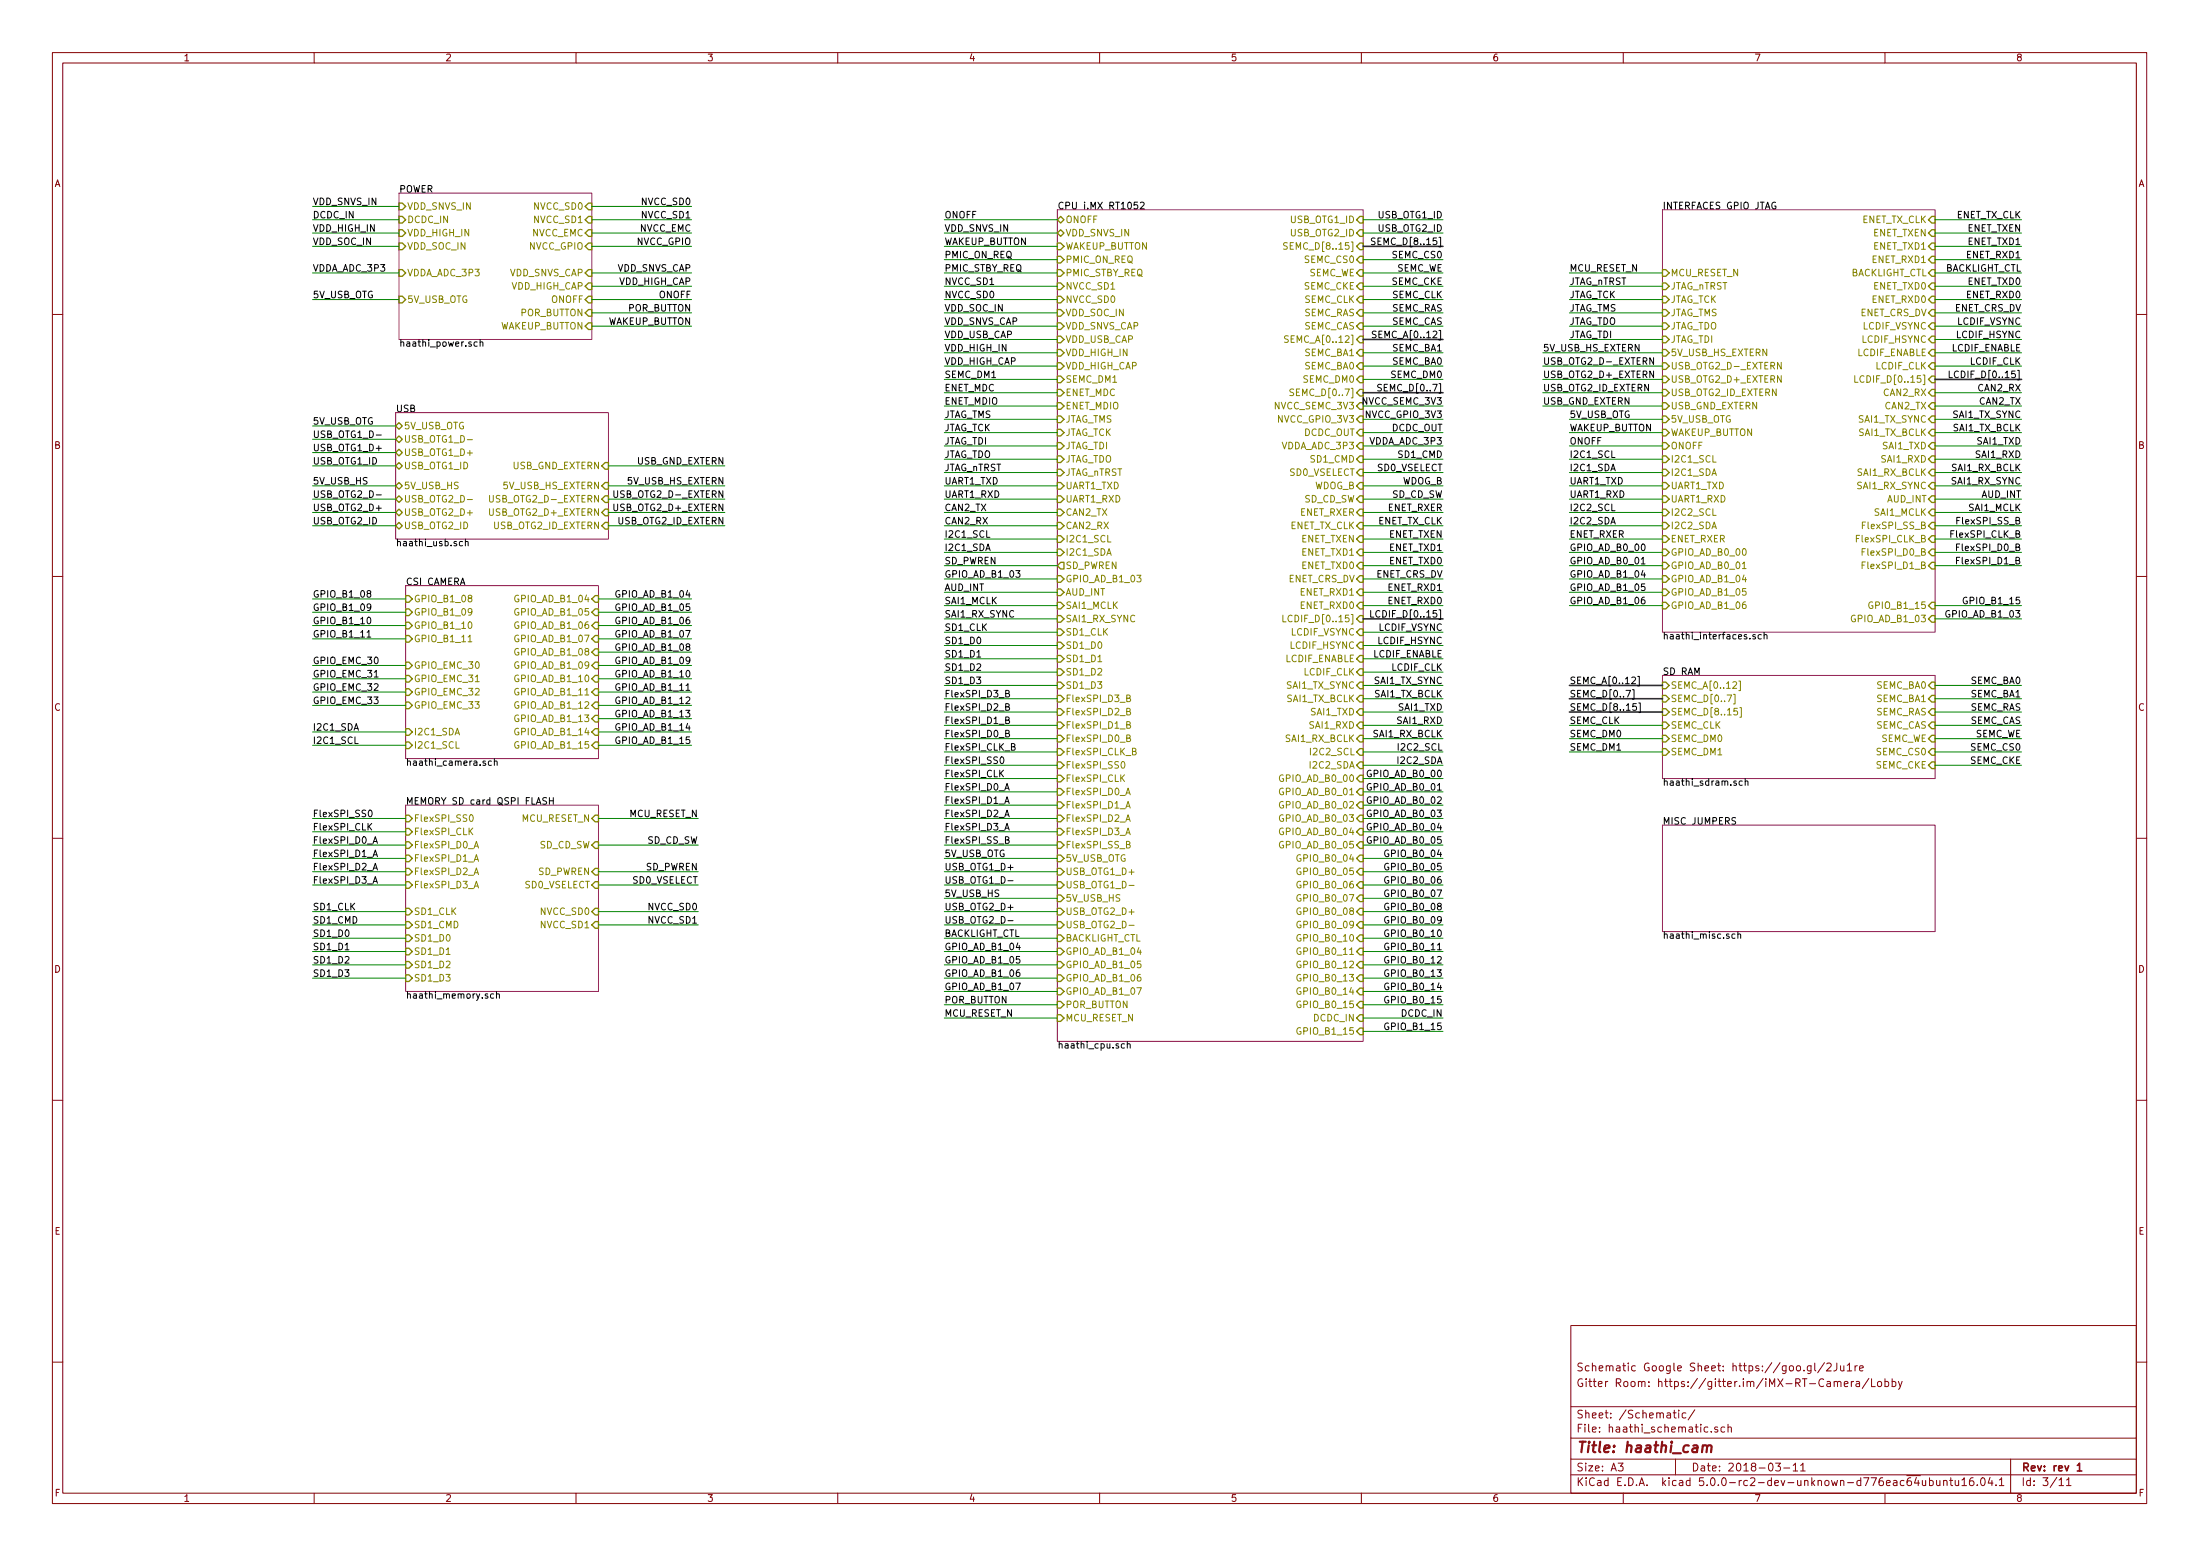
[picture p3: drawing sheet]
EESchema Schematic File Version 4
LIBS:haathi-cache
EELAYER 26 0
EELAYER END
$Descr A3 16535 11693
encoding utf-8
Sheet 3 11
Title "haathi_cam"
Date "2018-03-11"
Rev "rev 1"
Comp ""
Comment1 "Gitter Room: https://gitter.im/iMX-RT-Camera/Lobby"
Comment2 "Schematic Google Sheet: https://goo.gl/2Ju1re"
Comment3 ""
Comment4 ""
$EndDescr
$Sheet
S 3000 1450 1450 1100
U 5A630787
F0 "POWER" 50
F1 "haathi_power.sch" 50
F2 "VDD_SNVS_IN" I L 3000 1550 50 
F3 "DCDC_IN" I L 3000 1650 50 
F4 "NVCC_SD0" I R 4450 1550 50 
F5 "NVCC_SD1" I R 4450 1650 50 
F6 "NVCC_EMC" I R 4450 1750 50 
F7 "NVCC_GPIO" I R 4450 1850 50 
F8 "VDDA_ADC_3P3" I L 3000 2050 50 
F9 "VDD_HIGH_IN" I L 3000 1750 50 
F10 "VDD_SNVS_CAP" I R 4450 2050 50 
F11 "VDD_HIGH_CAP" I R 4450 2150 50 
F12 "VDD_SOC_IN" I L 3000 1850 50 
F13 "5V_USB_OTG" I L 3000 2250 50 
F14 "ONOFF" I R 4450 2250 50 
F15 "POR_BUTTON" I R 4450 2350 50 
F16 "WAKEUP_BUTTON" I R 4450 2450 50 
$EndSheet
$Sheet
S 7950 1575 2300 6250
U 5A6307C3
F0 "CPU i.MX RT1052" 50
F1 "haathi_cpu.sch" 50
F2 "ONOFF" B L 7950 1650 50 
F3 "VDD_SNVS_IN" B L 7950 1750 50 
F4 "WAKEUP_BUTTON" I L 7950 1850 50 
F5 "PMIC_ON_REQ" I L 7950 1950 50 
F6 "PMIC_STBY_REQ" I L 7950 2050 50 
F7 "NVCC_SD1" I L 7950 2150 50 
F8 "NVCC_SD0" I L 7950 2250 50 
F9 "VDD_SOC_IN" I L 7950 2350 50 
F10 "VDD_SNVS_CAP" I L 7950 2450 50 
F11 "VDD_USB_CAP" I L 7950 2550 50 
F12 "VDD_HIGH_IN" I L 7950 2650 50 
F13 "VDD_HIGH_CAP" I L 7950 2750 50 
F14 "VDDA_ADC_3P3" I R 10250 3350 50 
F15 "DCDC_OUT" I R 10250 3250 50 
F16 "NVCC_GPIO_3V3" I R 10250 3150 50 
F17 "NVCC_SEMC_3V3" I R 10250 3050 50 
F18 "SEMC_D[0..7]" I R 10250 2950 50 
F19 "SEMC_DM0" I R 10250 2850 50 
F20 "SEMC_BA0" I R 10250 2750 50 
F21 "SEMC_BA1" I R 10250 2650 50 
F22 "SEMC_A[0..12]" I R 10250 2550 50 
F23 "SEMC_CAS" I R 10250 2450 50 
F24 "SEMC_RAS" I R 10250 2350 50 
F25 "SEMC_CLK" I R 10250 2250 50 
F26 "SEMC_CKE" I R 10250 2150 50 
F27 "SEMC_WE" I R 10250 2050 50 
F28 "SEMC_CS0" I R 10250 1950 50 
F29 "SEMC_D[8..15]" I R 10250 1850 50 
F30 "SEMC_DM1" I L 7950 2850 50 
F31 "ENET_MDC" I L 7950 2950 50 
F32 "ENET_MDIO" I L 7950 3050 50 
F33 "GPIO_AD_B0_02" I R 10250 6050 50 
F34 "GPIO_AD_B0_03" I R 10250 6150 50 
F35 "JTAG_TMS" I L 7950 3150 50 
F36 "JTAG_TCK" I L 7950 3250 50 
F37 "JTAG_TDI" I L 7950 3350 50 
F38 "JTAG_TDO" I L 7950 3450 50 
F39 "JTAG_nTRST" I L 7950 3550 50 
F40 "UART1_TXD" I L 7950 3650 50 
F41 "UART1_RXD" I L 7950 3750 50 
F42 "CAN2_TX" I L 7950 3850 50 
F43 "CAN2_RX" I L 7950 3950 50 
F44 "I2C1_SCL" I L 7950 4050 50 
F45 "I2C1_SDA" I L 7950 4150 50 
F46 "SD_PWREN" O L 7950 4250 50 
F47 "GPIO_AD_B1_03" I L 7950 4350 50 
F48 "AUD_INT" I L 7950 4450 50 
F49 "SAI1_MCLK" I L 7950 4550 50 
F50 "SAI1_RX_SYNC" I L 7950 4650 50 
F51 "SAI1_RX_BCLK" I R 10250 5550 50 
F52 "SAI1_RXD" I R 10250 5450 50 
F53 "SAI1_TXD" I R 10250 5350 50 
F54 "SAI1_TX_BCLK" I R 10250 5250 50 
F55 "SAI1_TX_SYNC" I R 10250 5150 50 
F56 "LCDIF_CLK" I R 10250 5050 50 
F57 "LCDIF_ENABLE" I R 10250 4950 50 
F58 "LCDIF_HSYNC" I R 10250 4850 50 
F59 "LCDIF_VSYNC" I R 10250 4750 50 
F60 "LCDIF_D[0..15]" I R 10250 4650 50 
F61 "ENET_RXD0" I R 10250 4550 50 
F62 "ENET_RXD1" I R 10250 4450 50 
F63 "ENET_CRS_DV" I R 10250 4350 50 
F64 "ENET_TXD0" I R 10250 4250 50 
F65 "ENET_TXD1" I R 10250 4150 50 
F66 "ENET_TXEN" I R 10250 4050 50 
F67 "ENET_TX_CLK" I R 10250 3950 50 
F68 "ENET_RXER" I R 10250 3850 50 
F69 "SD_CD_SW" I R 10250 3750 50 
F70 "WDOG_B" I R 10250 3650 50 
F71 "SD0_VSELECT" I R 10250 3550 50 
F72 "SD1_CMD" I R 10250 3450 50 
F73 "SD1_CLK" I L 7950 4750 50 
F74 "SD1_D0" I L 7950 4850 50 
F75 "SD1_D1" I L 7950 4950 50 
F76 "SD1_D2" I L 7950 5050 50 
F77 "SD1_D3" I L 7950 5150 50 
F78 "FlexSPI_D3_B" I L 7950 5250 50 
F79 "FlexSPI_D2_B" I L 7950 5350 50 
F80 "FlexSPI_D1_B" I L 7950 5450 50 
F81 "FlexSPI_D0_B" I L 7950 5550 50 
F82 "FlexSPI_CLK_B" I L 7950 5650 50 
F83 "FlexSPI_SS0" I L 7950 5750 50 
F84 "FlexSPI_CLK" I L 7950 5850 50 
F85 "FlexSPI_D0_A" I L 7950 5950 50 
F86 "FlexSPI_D1_A" I L 7950 6050 50 
F87 "FlexSPI_D2_A" I L 7950 6150 50 
F88 "FlexSPI_D3_A" I L 7950 6250 50 
F89 "5V_USB_OTG" I L 7950 6450 50 
F90 "USB_OTG1_D+" I L 7950 6550 50 
F91 "USB_OTG1_D-" I L 7950 6650 50 
F92 "USB_OTG2_D+" I L 7950 6850 50 
F93 "USB_OTG2_D-" I L 7950 6950 50 
F94 "5V_USB_HS" I L 7950 6750 50 
F95 "GPIO_B0_04" I R 10250 6450 50 
F96 "GPIO_B0_10" I R 10250 7050 50 
F97 "GPIO_B0_11" I R 10250 7150 50 
F98 "GPIO_B0_12" I R 10250 7250 50 
F99 "GPIO_B0_13" I R 10250 7350 50 
F100 "GPIO_B0_14" I R 10250 7450 50 
F101 "GPIO_B0_15" I R 10250 7550 50 
F102 "GPIO_AD_B0_04" I R 10250 6250 50 
F103 "GPIO_AD_B0_05" I R 10250 6350 50 
F104 "BACKLIGHT_CTL" I L 7950 7050 50 
F105 "FlexSPI_SS_B" I L 7950 6350 50 
F106 "I2C2_SCL" I R 10250 5650 50 
F107 "I2C2_SDA" I R 10250 5750 50 
F108 "GPIO_AD_B0_00" I R 10250 5850 50 
F109 "GPIO_AD_B0_01" I R 10250 5950 50 
F110 "GPIO_AD_B1_04" I L 7950 7150 50 
F111 "GPIO_AD_B1_05" I L 7950 7250 50 
F112 "GPIO_AD_B1_06" I L 7950 7350 50 
F113 "GPIO_AD_B1_07" I L 7950 7450 50 
F114 "POR_BUTTON" I L 7950 7550 50 
F115 "GPIO_B0_05" I R 10250 6550 50 
F116 "GPIO_B0_06" I R 10250 6650 50 
F117 "GPIO_B0_07" I R 10250 6750 50 
F118 "GPIO_B0_08" I R 10250 6850 50 
F119 "GPIO_B0_09" I R 10250 6950 50 
F120 "MCU_RESET_N" I L 7950 7650 50 
F121 "DCDC_IN" I R 10250 7650 50 
F122 "USB_OTG1_ID" I R 10250 1650 50 
F123 "USB_OTG2_ID" I R 10250 1750 50 
F124 "GPIO_B1_15" I R 10250 7750 50 
$EndSheet
$Sheet
S 3050 6050 1450 1400
U 5A63081E
F0 "MEMORY SD card QSPI FLASH" 50
F1 "haathi_memory.sch" 50
F2 "FlexSPI_D0_A" I L 3050 6350 50 
F3 "FlexSPI_D1_A" I L 3050 6450 50 
F4 "FlexSPI_D2_A" I L 3050 6550 50 
F5 "FlexSPI_D3_A" I L 3050 6650 50 
F6 "FlexSPI_SS0" I L 3050 6150 50 
F7 "FlexSPI_CLK" I L 3050 6250 50 
F8 "SD1_D2" I L 3050 7250 50 
F9 "SD1_D3" I L 3050 7350 50 
F10 "SD1_CMD" I L 3050 6950 50 
F11 "SD1_D0" I L 3050 7050 50 
F12 "SD1_D1" I L 3050 7150 50 
F13 "SD1_CLK" I L 3050 6850 50 
F14 "SD_CD_SW" I R 4500 6350 50 
F15 "NVCC_SD0" I R 4500 6850 50 
F16 "SD0_VSELECT" I R 4500 6650 50 
F17 "MCU_RESET_N" I R 4500 6150 50 
F18 "SD_PWREN" I R 4500 6550 50 
F19 "NVCC_SD1" I R 4500 6950 50 
$EndSheet
$Sheet
S 2975 3100 1600 950 
U 5A630892
F0 "USB" 50
F1 "haathi_usb.sch" 50
F2 "5V_USB_OTG" B L 2975 3200 50 
F3 "USB_OTG1_D-" B L 2975 3300 50 
F4 "USB_OTG1_D+" B L 2975 3400 50 
F5 "USB_OTG1_ID" B L 2975 3500 50 
F6 "5V_USB_HS" B L 2975 3650 50 
F7 "USB_OTG2_D-" B L 2975 3750 50 
F8 "USB_OTG2_D+" B L 2975 3850 50 
F9 "USB_OTG2_ID" B L 2975 3950 50 
F10 "5V_USB_HS_EXTERN" I R 4575 3650 50 
F11 "USB_OTG2_D-_EXTERN" I R 4575 3750 50 
F12 "USB_OTG2_D+_EXTERN" I R 4575 3850 50 
F13 "USB_OTG2_ID_EXTERN" I R 4575 3950 50 
F14 "USB_GND_EXTERN" I R 4575 3500 50 
$EndSheet
$Sheet
S 12500 1575 2050 3175
U 5A6308C3
F0 "INTERFACES GPIO JTAG" 50
F1 "haathi_interfaces.sch" 50
F2 "JTAG_nTRST" I L 12500 2150 50 
F3 "JTAG_TCK" I L 12500 2250 50 
F4 "JTAG_TMS" I L 12500 2350 50 
F5 "JTAG_TDO" I L 12500 2450 50 
F6 "JTAG_TDI" I L 12500 2550 50 
F7 "5V_USB_HS_EXTERN" I L 12500 2650 50 
F8 "USB_OTG2_D-_EXTERN" I L 12500 2750 50 
F9 "USB_OTG2_D+_EXTERN" I L 12500 2850 50 
F10 "USB_OTG2_ID_EXTERN" I L 12500 2950 50 
F11 "USB_GND_EXTERN" I L 12500 3050 50 
F12 "ONOFF" I L 12500 3350 50 
F13 "WAKEUP_BUTTON" I L 12500 3250 50 
F14 "5V_USB_OTG" I L 12500 3150 50 
F15 "I2C1_SCL" I L 12500 3450 50 
F16 "I2C1_SDA" I L 12500 3550 50 
F17 "UART1_TXD" I L 12500 3650 50 
F18 "UART1_RXD" I L 12500 3750 50 
F19 "FlexSPI_D0_B" I R 14550 4150 50 
F20 "FlexSPI_D1_B" I R 14550 4250 50 
F21 "FlexSPI_CLK_B" I R 14550 4050 50 
F22 "FlexSPI_SS_B" I R 14550 3950 50 
F23 "SAI1_MCLK" I R 14550 3850 50 
F24 "AUD_INT" I R 14550 3750 50 
F25 "SAI1_RX_SYNC" I R 14550 3650 50 
F26 "SAI1_RX_BCLK" I R 14550 3550 50 
F27 "SAI1_RXD" I R 14550 3450 50 
F28 "SAI1_TXD" I R 14550 3350 50 
F29 "SAI1_TX_BCLK" I R 14550 3250 50 
F30 "SAI1_TX_SYNC" I R 14550 3150 50 
F31 "CAN2_TX" I R 14550 3050 50 
F32 "CAN2_RX" I R 14550 2950 50 
F33 "LCDIF_D[0..15]" I R 14550 2850 50 
F34 "LCDIF_CLK" I R 14550 2750 50 
F35 "LCDIF_ENABLE" I R 14550 2650 50 
F36 "LCDIF_HSYNC" I R 14550 2550 50 
F37 "LCDIF_VSYNC" I R 14550 2450 50 
F38 "ENET_CRS_DV" I R 14550 2350 50 
F39 "ENET_RXD0" I R 14550 2250 50 
F40 "ENET_TXD0" I R 14550 2150 50 
F41 "BACKLIGHT_CTL" I R 14550 2050 50 
F42 "ENET_RXD1" I R 14550 1950 50 
F43 "ENET_TXD1" I R 14550 1850 50 
F44 "ENET_TXEN" I R 14550 1750 50 
F45 "ENET_TX_CLK" I R 14550 1650 50 
F46 "ENET_RXER" I L 12500 4050 50 
F47 "I2C2_SCL" I L 12500 3850 50 
F48 "I2C2_SDA" I L 12500 3950 50 
F49 "GPIO_AD_B0_00" I L 12500 4150 50 
F50 "GPIO_AD_B0_01" I L 12500 4250 50 
F51 "GPIO_AD_B1_04" I L 12500 4350 50 
F52 "GPIO_AD_B1_05" I L 12500 4450 50 
F53 "GPIO_AD_B1_06" I L 12500 4550 50 
F54 "GPIO_B1_15" I R 14550 4550 50 
F55 "GPIO_AD_B1_03" I R 14550 4650 50 
F56 "MCU_RESET_N" I L 12500 2050 50 
$EndSheet
$Sheet
S 12500 5075 2050 775 
U 5A6308E9
F0 "SD RAM" 50
F1 "haathi_sdram.sch" 50
F2 "SEMC_A[0..12]" I L 12500 5150 50 
F3 "SEMC_D[0..7]" I L 12500 5250 50 
F4 "SEMC_D[8..15]" I L 12500 5350 50 
F5 "SEMC_BA0" I R 14550 5150 50 
F6 "SEMC_BA1" I R 14550 5250 50 
F7 "SEMC_RAS" I R 14550 5350 50 
F8 "SEMC_CAS" I R 14550 5450 50 
F9 "SEMC_WE" I R 14550 5550 50 
F10 "SEMC_CS0" I R 14550 5650 50 
F11 "SEMC_DM0" I L 12500 5550 50 
F12 "SEMC_DM1" I L 12500 5650 50 
F13 "SEMC_CLK" I L 12500 5450 50 
F14 "SEMC_CKE" I R 14550 5750 50 
$EndSheet
$Sheet
S 3050 4400 1450 1300
U 5A630911
F0 "CSI CAMERA" 50
F1 "haathi_camera.sch" 50
F2 "I2C1_SCL" I L 3050 5600 50 
F3 "I2C1_SDA" I L 3050 5500 50 
F4 "GPIO_AD_B1_04" I R 4500 4500 50 
F5 "GPIO_AD_B1_05" I R 4500 4600 50 
F6 "GPIO_AD_B1_06" I R 4500 4700 50 
F7 "GPIO_AD_B1_07" I R 4500 4800 50 
F8 "GPIO_AD_B1_10" I R 4500 5100 50 
F9 "GPIO_AD_B1_11" I R 4500 5200 50 
F10 "GPIO_AD_B1_12" I R 4500 5300 50 
F11 "GPIO_AD_B1_13" I R 4500 5400 50 
F12 "GPIO_AD_B1_14" I R 4500 5500 50 
F13 "GPIO_AD_B1_15" I R 4500 5600 50 
F14 "GPIO_B1_11" I L 3050 4800 50 
F15 "GPIO_B1_10" I L 3050 4700 50 
F16 "GPIO_AD_B1_09" I R 4500 5000 50 
F17 "GPIO_AD_B1_08" I R 4500 4900 50 
F18 "GPIO_B1_09" I L 3050 4600 50 
F19 "GPIO_B1_08" I L 3050 4500 50 
F20 "GPIO_EMC_33" I L 3050 5300 50 
F21 "GPIO_EMC_32" I L 3050 5200 50 
F22 "GPIO_EMC_31" I L 3050 5100 50 
F23 "GPIO_EMC_30" I L 3050 5000 50 
$EndSheet
$Sheet
S 12500 6200 2050 800 
U 5A630933
F0 "MISC JUMPERS" 50
F1 "haathi_misc.sch" 50
$EndSheet
Wire Wire Line
	2975 3200 2350 3200
Wire Wire Line
	2350 3300 2975 3300
Wire Wire Line
	2975 3400 2350 3400
Wire Wire Line
	2350 3500 2975 3500
Text Label 2350 3200 0    50   ~ 0
5V_USB_OTG
Text Label 2350 3300 0    50   ~ 0
USB_OTG1_D-
Text Label 2350 3400 0    50   ~ 0
USB_OTG1_D+
Text Label 2350 3500 0    50   ~ 0
USB_OTG1_ID
Wire Wire Line
	10250 1950 10850 1950
Wire Wire Line
	10250 2050 10850 2050
Wire Wire Line
	10250 2150 10850 2150
Wire Wire Line
	10250 2250 10850 2250
Wire Wire Line
	10250 2350 10850 2350
Wire Wire Line
	10250 2450 10850 2450
Wire Wire Line
	10250 2650 10850 2650
Wire Wire Line
	10250 2750 10850 2750
Wire Wire Line
	10250 2850 10850 2850
Wire Wire Line
	10250 3050 10850 3050
Wire Wire Line
	10250 3150 10850 3150
Wire Wire Line
	10250 3250 10850 3250
Wire Wire Line
	10250 3350 10850 3350
Wire Wire Line
	10250 3450 10850 3450
Wire Wire Line
	10250 3550 10850 3550
Wire Wire Line
	10250 3650 10850 3650
Wire Wire Line
	10250 3750 10850 3750
Wire Wire Line
	10250 3850 10850 3850
Wire Wire Line
	10250 3950 10850 3950
Wire Wire Line
	10250 4050 10850 4050
Wire Wire Line
	10250 4150 10850 4150
Wire Wire Line
	10250 4250 10850 4250
Wire Wire Line
	10250 4350 10850 4350
Wire Wire Line
	10250 4450 10850 4450
Wire Wire Line
	10250 4550 10850 4550
Wire Wire Line
	10250 4750 10850 4750
Wire Wire Line
	10250 4850 10850 4850
Wire Wire Line
	10250 4950 10850 4950
Wire Wire Line
	10250 5050 10850 5050
Wire Wire Line
	10250 5150 10850 5150
Wire Wire Line
	10250 5250 10850 5250
Wire Wire Line
	10250 5350 10850 5350
Wire Wire Line
	10250 5450 10850 5450
Wire Wire Line
	10250 5550 10850 5550
Wire Wire Line
	10250 5650 10850 5650
Wire Wire Line
	10250 5750 10850 5750
Wire Wire Line
	10250 5850 10850 5850
Wire Wire Line
	10250 5950 10850 5950
Wire Wire Line
	10250 6050 10850 6050
Wire Wire Line
	10250 6150 10850 6150
Wire Wire Line
	10250 6250 10850 6250
Wire Wire Line
	10250 6350 10850 6350
Wire Wire Line
	10250 6450 10850 6450
Wire Wire Line
	10250 7050 10850 7050
Wire Wire Line
	10250 7150 10850 7150
Wire Wire Line
	10250 7250 10850 7250
Wire Wire Line
	10250 7350 10850 7350
Wire Wire Line
	10250 7450 10850 7450
Wire Wire Line
	10250 7550 10850 7550
Wire Wire Line
	14550 1650 15200 1650
Wire Wire Line
	14550 1750 15200 1750
Wire Wire Line
	14550 1850 15200 1850
Wire Wire Line
	14550 1950 15200 1950
Wire Wire Line
	14550 2050 15200 2050
Wire Wire Line
	14550 2150 15200 2150
Wire Wire Line
	14550 2250 15200 2250
Wire Wire Line
	14550 2350 15200 2350
Wire Wire Line
	14550 2450 15200 2450
Wire Wire Line
	14550 2550 15200 2550
Wire Wire Line
	14550 2650 15200 2650
Wire Wire Line
	14550 2750 15200 2750
Wire Wire Line
	14550 2950 15200 2950
Wire Wire Line
	14550 3050 15200 3050
Wire Wire Line
	14550 3150 15200 3150
Wire Wire Line
	14550 3250 15200 3250
Wire Wire Line
	14550 3350 15200 3350
Wire Wire Line
	14550 3450 15200 3450
Wire Wire Line
	14550 3550 15200 3550
Wire Wire Line
	14550 3650 15200 3650
Wire Wire Line
	14550 3750 15200 3750
Wire Wire Line
	14550 3850 15200 3850
Wire Wire Line
	14550 3950 15200 3950
Wire Wire Line
	14550 4050 15200 4050
Wire Wire Line
	14550 4150 15200 4150
Wire Wire Line
	14550 4250 15200 4250
Wire Wire Line
	14550 4650 15200 4650
Wire Wire Line
	7100 1650 7950 1650
Text Label 7100 1650 0    50   ~ 0
ONOFF
Text Label 7100 1750 0    50   ~ 0
VDD_SNVS_IN
Text Label 7100 1850 0    50   ~ 0
WAKEUP_BUTTON
Text Label 7100 1950 0    50   ~ 0
PMIC_ON_REQ
Text Label 7100 2050 0    50   ~ 0
PMIC_STBY_REQ
Text Label 7100 2150 0    50   ~ 0
NVCC_SD1
Text Label 7100 2250 0    50   ~ 0
NVCC_SD0
Text Label 7100 2350 0    50   ~ 0
VDD_SOC_IN
Text Label 7100 2450 0    50   ~ 0
VDD_SNVS_CAP
Text Label 7100 2550 0    50   ~ 0
VDD_USB_CAP
Text Label 7100 2650 0    50   ~ 0
VDD_HIGH_IN
Text Label 7100 2750 0    50   ~ 0
VDD_HIGH_CAP
Text Label 7100 2850 0    50   ~ 0
SEMC_DM1
Text Label 7100 2950 0    50   ~ 0
ENET_MDC
Text Label 7100 3050 0    50   ~ 0
ENET_MDIO
Text Label 7100 3150 0    50   ~ 0
JTAG_TMS
Text Label 7100 3250 0    50   ~ 0
JTAG_TCK
Text Label 7100 3350 0    50   ~ 0
JTAG_TDI
Text Label 7100 3450 0    50   ~ 0
JTAG_TDO
Text Label 7100 3550 0    50   ~ 0
JTAG_nTRST
Text Label 7100 3650 0    50   ~ 0
UART1_TXD
Text Label 7100 3750 0    50   ~ 0
UART1_RXD
Text Label 7100 3850 0    50   ~ 0
CAN2_TX
Text Label 7100 3950 0    50   ~ 0
CAN2_RX
Text Label 7100 4050 0    50   ~ 0
I2C1_SCL
Text Label 7100 4150 0    50   ~ 0
I2C1_SDA
Text Label 7100 4250 0    50   ~ 0
SD_PWREN
Text Label 7100 4350 0    50   ~ 0
GPIO_AD_B1_03
Text Label 7100 4450 0    50   ~ 0
AUD_INT
Text Label 7100 4550 0    50   ~ 0
SAI1_MCLK
Text Label 7100 4650 0    50   ~ 0
SAI1_RX_SYNC
Text Label 7100 4750 0    50   ~ 0
SD1_CLK
Text Label 7100 4850 0    50   ~ 0
SD1_D0
Text Label 7100 4950 0    50   ~ 0
SD1_D1
Text Label 7100 5050 0    50   ~ 0
SD1_D2
Text Label 7100 5150 0    50   ~ 0
SD1_D3
Text Label 7100 5250 0    50   ~ 0
FlexSPI_D3_B
Text Label 7100 5350 0    50   ~ 0
FlexSPI_D2_B
Text Label 7100 5450 0    50   ~ 0
FlexSPI_D1_B
Text Label 7100 5550 0    50   ~ 0
FlexSPI_D0_B
Text Label 7100 5650 0    50   ~ 0
FlexSPI_CLK_B
Text Label 7100 5750 0    50   ~ 0
FlexSPI_SS0
Text Label 7100 5850 0    50   ~ 0
FlexSPI_CLK
Text Label 7100 5950 0    50   ~ 0
FlexSPI_D0_A
Text Label 7100 6050 0    50   ~ 0
FlexSPI_D1_A
Text Label 7100 6150 0    50   ~ 0
FlexSPI_D2_A
Text Label 7100 6250 0    50   ~ 0
FlexSPI_D3_A
Text Label 7100 6350 0    50   ~ 0
FlexSPI_SS_B
Text Label 7100 6450 0    50   ~ 0
5V_USB_OTG
Text Label 7100 6550 0    50   ~ 0
USB_OTG1_D+
Text Label 7100 6650 0    50   ~ 0
USB_OTG1_D-
Text Label 7100 6750 0    50   ~ 0
5V_USB_HS
Text Label 7100 6850 0    50   ~ 0
USB_OTG2_D+
Text Label 7100 6950 0    50   ~ 0
USB_OTG2_D-
Text Label 7100 7050 0    50   ~ 0
BACKLIGHT_CTL
Text Label 7100 7150 0    50   ~ 0
GPIO_AD_B1_04
Text Label 7100 7250 0    50   ~ 0
GPIO_AD_B1_05
Text Label 7100 7350 0    50   ~ 0
GPIO_AD_B1_06
Text Label 7100 7450 0    50   ~ 0
GPIO_AD_B1_07
Text Label 7100 7550 0    50   ~ 0
POR_BUTTON
Wire Bus Line
	10250 1850 10850 1850
Wire Wire Line
	7100 1750 7950 1750
Wire Wire Line
	7100 1850 7950 1850
Wire Wire Line
	7100 1950 7950 1950
Wire Wire Line
	7100 2050 7950 2050
Wire Wire Line
	7100 2150 7950 2150
Wire Wire Line
	7100 2250 7950 2250
Wire Wire Line
	7100 2350 7950 2350
Wire Wire Line
	7100 2450 7950 2450
Wire Wire Line
	7100 2550 7950 2550
Wire Wire Line
	7100 2650 7950 2650
Wire Wire Line
	7100 2750 7950 2750
Wire Wire Line
	7100 2850 7950 2850
Wire Wire Line
	7100 2950 7950 2950
Wire Wire Line
	7100 3050 7950 3050
Wire Wire Line
	7100 3150 7950 3150
Wire Wire Line
	7100 3250 7950 3250
Wire Wire Line
	7100 3350 7950 3350
Wire Wire Line
	7100 3450 7950 3450
Wire Wire Line
	7100 3550 7950 3550
Wire Wire Line
	7100 3650 7950 3650
Wire Wire Line
	7100 3750 7950 3750
Wire Wire Line
	7100 3850 7950 3850
Wire Wire Line
	7100 3950 7950 3950
Wire Wire Line
	7100 4050 7950 4050
Wire Wire Line
	7100 4150 7950 4150
Wire Wire Line
	7100 4250 7950 4250
Wire Wire Line
	7100 4350 7950 4350
Wire Wire Line
	7100 4450 7950 4450
Wire Wire Line
	7100 4550 7950 4550
Wire Wire Line
	7100 4650 7950 4650
Wire Wire Line
	7100 4750 7950 4750
Wire Wire Line
	7100 4850 7950 4850
Wire Wire Line
	7100 4950 7950 4950
Wire Wire Line
	7100 5050 7950 5050
Wire Wire Line
	7100 5150 7950 5150
Wire Wire Line
	7100 5250 7950 5250
Wire Wire Line
	7100 5350 7950 5350
Wire Wire Line
	7100 5450 7950 5450
Wire Wire Line
	7100 5550 7950 5550
Wire Wire Line
	7100 5650 7950 5650
Wire Wire Line
	7100 5750 7950 5750
Wire Wire Line
	7100 5850 7950 5850
Wire Wire Line
	7100 5950 7950 5950
Wire Wire Line
	7100 6050 7950 6050
Wire Wire Line
	7100 6150 7950 6150
Wire Wire Line
	7100 6250 7950 6250
Wire Wire Line
	7100 6350 7950 6350
Wire Wire Line
	7100 6450 7950 6450
Wire Wire Line
	7100 6550 7950 6550
Wire Wire Line
	7100 6650 7950 6650
Wire Wire Line
	7100 6750 7950 6750
Wire Wire Line
	7100 6850 7950 6850
Wire Wire Line
	7100 6950 7950 6950
Wire Wire Line
	7100 7050 7950 7050
Wire Wire Line
	7100 7150 7950 7150
Wire Wire Line
	7100 7250 7950 7250
Wire Wire Line
	7100 7350 7950 7350
Wire Wire Line
	7100 7450 7950 7450
Wire Wire Line
	7100 7550 7950 7550
Text Label 10850 1850 2    50   ~ 0
SEMC_D[8..15]
Text Label 10850 1950 2    50   ~ 0
SEMC_CS0
Text Label 10850 2050 2    50   ~ 0
SEMC_WE
Text Label 10850 2150 2    50   ~ 0
SEMC_CKE
Text Label 10850 2250 2    50   ~ 0
SEMC_CLK
Text Label 10850 2350 2    50   ~ 0
SEMC_RAS
Text Label 10850 2450 2    50   ~ 0
SEMC_CAS
Text Label 10850 2650 2    50   ~ 0
SEMC_BA1
Text Label 10850 2750 2    50   ~ 0
SEMC_BA0
Text Label 10850 2850 2    50   ~ 0
SEMC_DM0
Text Label 10850 3050 2    50   ~ 0
NVCC_SEMC_3V3
Text Label 10850 3150 2    50   ~ 0
NVCC_GPIO_3V3
Text Label 10850 3250 2    50   ~ 0
DCDC_OUT
Text Label 10850 3350 2    50   ~ 0
VDDA_ADC_3P3
Text Label 10850 3450 2    50   ~ 0
SD1_CMD
Text Label 10850 3550 2    50   ~ 0
SD0_VSELECT
Wire Bus Line
	10250 2550 10850 2550
Text Label 10850 2550 2    50   ~ 0
SEMC_A[0..12]
Wire Bus Line
	10250 2950 10850 2950
Text Label 10850 2950 2    50   ~ 0
SEMC_D[0..7]
Text Label 10850 3650 2    50   ~ 0
WDOG_B
Text Label 10850 3750 2    50   ~ 0
SD_CD_SW
Text Label 10850 3850 2    50   ~ 0
ENET_RXER
Text Label 10850 3950 2    50   ~ 0
ENET_TX_CLK
Text Label 10850 4050 2    50   ~ 0
ENET_TXEN
Text Label 10850 4150 2    50   ~ 0
ENET_TXD1
Text Label 10850 4250 2    50   ~ 0
ENET_TXD0
Text Label 10850 4350 2    50   ~ 0
ENET_CRS_DV
Text Label 10850 4450 2    50   ~ 0
ENET_RXD1
Text Label 10850 4550 2    50   ~ 0
ENET_RXD0
Text Label 10850 4750 2    50   ~ 0
LCDIF_VSYNC
Text Label 10850 4850 2    50   ~ 0
LCDIF_HSYNC
Wire Bus Line
	10250 4650 10850 4650
Text Label 10850 4650 2    50   ~ 0
LCDIF_D[0..15]
Text Label 10850 4950 2    50   ~ 0
LCDIF_ENABLE
Text Label 10850 5050 2    50   ~ 0
LCDIF_CLK
Text Label 10850 5150 2    50   ~ 0
SAI1_TX_SYNC
Text Label 10850 5250 2    50   ~ 0
SAI1_TX_BCLK
Text Label 10850 5350 2    50   ~ 0
SAI1_TXD
Text Label 10850 5450 2    50   ~ 0
SAI1_RXD
Text Label 10850 5550 2    50   ~ 0
SAI1_RX_BCLK
Text Label 10850 5650 2    50   ~ 0
I2C2_SCL
Text Label 10850 5750 2    50   ~ 0
I2C2_SDA
Text Label 10850 5850 2    50   ~ 0
GPIO_AD_B0_00
Text Label 10850 5950 2    50   ~ 0
GPIO_AD_B0_01
Text Label 10850 6050 2    50   ~ 0
GPIO_AD_B0_02
Text Label 10850 6150 2    50   ~ 0
GPIO_AD_B0_03
Text Label 10850 6250 2    50   ~ 0
GPIO_AD_B0_04
Text Label 10850 6350 2    50   ~ 0
GPIO_AD_B0_05
Text Label 10850 6450 2    50   ~ 0
GPIO_B0_04
Text Label 10850 7050 2    50   ~ 0
GPIO_B0_10
Text Label 10850 7150 2    50   ~ 0
GPIO_B0_11
Text Label 10850 7250 2    50   ~ 0
GPIO_B0_12
Text Label 10850 7350 2    50   ~ 0
GPIO_B0_13
Text Label 10850 7450 2    50   ~ 0
GPIO_B0_14
Text Label 10850 7550 2    50   ~ 0
GPIO_B0_15
Wire Wire Line
	11800 2150 12500 2150
Wire Wire Line
	11800 2250 12500 2250
Wire Wire Line
	11800 2350 12500 2350
Wire Wire Line
	11800 2450 12500 2450
Wire Wire Line
	11800 2550 12500 2550
Wire Wire Line
	11800 3150 12500 3150
Wire Wire Line
	11800 3250 12500 3250
Wire Wire Line
	11800 3350 12500 3350
Wire Wire Line
	11800 3450 12500 3450
Wire Wire Line
	11800 3550 12500 3550
Wire Wire Line
	11800 3650 12500 3650
Wire Wire Line
	11800 3750 12500 3750
Wire Wire Line
	11800 3850 12500 3850
Wire Wire Line
	11800 3950 12500 3950
Wire Wire Line
	11800 4050 12500 4050
Wire Wire Line
	11800 4150 12500 4150
Wire Wire Line
	11800 4250 12500 4250
Wire Wire Line
	11800 4350 12500 4350
Wire Wire Line
	11800 4450 12500 4450
Wire Wire Line
	11800 4550 12500 4550
Text Label 11800 2150 0    50   ~ 0
JTAG_nTRST
Text Label 11800 2250 0    50   ~ 0
JTAG_TCK
Text Label 11800 2350 0    50   ~ 0
JTAG_TMS
Text Label 11800 2450 0    50   ~ 0
JTAG_TDO
Text Label 11800 2550 0    50   ~ 0
JTAG_TDI
Wire Wire Line
	11600 2650 12500 2650
Text Label 11600 2650 0    50   ~ 0
5V_USB_HS_EXTERN
Text Label 11600 2750 0    50   ~ 0
USB_OTG2_D-_EXTERN
Text Label 11600 2850 0    50   ~ 0
USB_OTG2_D+_EXTERN
Text Label 11600 2950 0    50   ~ 0
USB_OTG2_ID_EXTERN
Text Label 11600 3050 0    50   ~ 0
USB_GND_EXTERN
Text Label 11800 3150 0    50   ~ 0
5V_USB_OTG
Text Label 11800 3250 0    50   ~ 0
WAKEUP_BUTTON
Text Label 11800 3350 0    50   ~ 0
ONOFF
Text Label 11800 3450 0    50   ~ 0
I2C1_SCL
Text Label 11800 3550 0    50   ~ 0
I2C1_SDA
Text Label 11800 3650 0    50   ~ 0
UART1_TXD
Text Label 11800 3750 0    50   ~ 0
UART1_RXD
Text Label 11800 3850 0    50   ~ 0
I2C2_SCL
Text Label 11800 3950 0    50   ~ 0
I2C2_SDA
Text Label 11800 4050 0    50   ~ 0
ENET_RXER
Text Label 11800 4150 0    50   ~ 0
GPIO_AD_B0_00
Text Label 11800 4250 0    50   ~ 0
GPIO_AD_B0_01
Text Label 11800 4350 0    50   ~ 0
GPIO_AD_B1_04
Text Label 11800 4450 0    50   ~ 0
GPIO_AD_B1_05
Text Label 11800 4550 0    50   ~ 0
GPIO_AD_B1_06
Text Label 15200 1650 2    50   ~ 0
ENET_TX_CLK
Text Label 15200 1750 2    50   ~ 0
ENET_TXEN
Text Label 15200 1850 2    50   ~ 0
ENET_TXD1
Text Label 15200 1950 2    50   ~ 0
ENET_RXD1
Text Label 15200 2050 2    50   ~ 0
BACKLIGHT_CTL
Text Label 15200 2150 2    50   ~ 0
ENET_TXD0
Text Label 15200 2250 2    50   ~ 0
ENET_RXD0
Text Label 15200 2350 2    50   ~ 0
ENET_CRS_DV
Text Label 15200 2450 2    50   ~ 0
LCDIF_VSYNC
Text Label 15200 2550 2    50   ~ 0
LCDIF_HSYNC
Text Label 15200 2650 2    50   ~ 0
LCDIF_ENABLE
Text Label 15200 2750 2    50   ~ 0
LCDIF_CLK
Text Label 15200 2950 2    50   ~ 0
CAN2_RX
Text Label 15200 3050 2    50   ~ 0
CAN2_TX
Text Label 15200 3150 2    50   ~ 0
SAI1_TX_SYNC
Text Label 15200 3250 2    50   ~ 0
SAI1_TX_BCLK
Text Label 15200 3350 2    50   ~ 0
SAI1_TXD
Text Label 15200 3450 2    50   ~ 0
SAI1_RXD
Text Label 15200 3550 2    50   ~ 0
SAI1_RX_BCLK
Text Label 15200 3650 2    50   ~ 0
SAI1_RX_SYNC
Text Label 15200 3750 2    50   ~ 0
AUD_INT
Text Label 15200 3850 2    50   ~ 0
SAI1_MCLK
Wire Bus Line
	14550 2850 15200 2850
Wire Wire Line
	11600 2750 12500 2750
Wire Wire Line
	11600 2850 12500 2850
Wire Wire Line
	11600 2950 12500 2950
Wire Wire Line
	11600 3050 12500 3050
Text Label 15200 2850 2    50   ~ 0
LCDIF_D[0..15]
Text Label 15200 3950 2    50   ~ 0
FlexSPI_SS_B
Text Label 15200 4050 2    50   ~ 0
FlexSPI_CLK_B
Text Label 15200 4150 2    50   ~ 0
FlexSPI_D0_B
Text Label 15200 4250 2    50   ~ 0
FlexSPI_D1_B
Text Label 15200 4650 2    50   ~ 0
GPIO_AD_B1_03
Wire Bus Line
	12500 5150 11800 5150
Wire Bus Line
	12500 5250 11800 5250
Wire Bus Line
	12500 5350 11800 5350
Text Label 11800 5150 0    50   ~ 0
SEMC_A[0..12]
Text Label 11800 5250 0    50   ~ 0
SEMC_D[0..7]
Text Label 11800 5350 0    50   ~ 0
SEMC_D[8..15]
Wire Wire Line
	2975 3650 2350 3650
Wire Wire Line
	2975 3750 2350 3750
Wire Wire Line
	2975 3850 2350 3850
Wire Wire Line
	2975 3950 2350 3950
Wire Wire Line
	4450 2050 5200 2050
Wire Wire Line
	4450 2250 5200 2250
Wire Wire Line
	4450 2350 5200 2350
Wire Wire Line
	4450 2450 5200 2450
Wire Wire Line
	3000 1650 2350 1650
Wire Wire Line
	3000 1550 2350 1550
Wire Wire Line
	3000 1750 2350 1750
Wire Wire Line
	3000 2250 2350 2250
Wire Wire Line
	5200 2150 4450 2150
Wire Wire Line
	2350 1850 3000 1850
Wire Wire Line
	2350 2050 3000 2050
Text Label 2350 3650 0    50   ~ 0
5V_USB_HS
Text Label 2350 3750 0    50   ~ 0
USB_OTG2_D-
Text Label 2350 3850 0    50   ~ 0
USB_OTG2_D+
Text Label 2350 3950 0    50   ~ 0
USB_OTG2_ID
Wire Wire Line
	4575 3950 5450 3950
Wire Wire Line
	4575 3850 5450 3850
Wire Wire Line
	4575 3750 5450 3750
Wire Wire Line
	4575 3650 5450 3650
Wire Wire Line
	4575 3500 5450 3500
Wire Wire Line
	4500 4500 5200 4500
Wire Wire Line
	4500 4600 5200 4600
Wire Wire Line
	4500 4700 5200 4700
Wire Wire Line
	4500 4800 5200 4800
Wire Wire Line
	4500 4900 5200 4900
Wire Wire Line
	4500 5000 5200 5000
Wire Wire Line
	4500 5100 5200 5100
Wire Wire Line
	4500 5200 5200 5200
Wire Wire Line
	4500 5300 5200 5300
Wire Wire Line
	4500 5400 5200 5400
Wire Wire Line
	4500 5500 5200 5500
Wire Wire Line
	4500 5600 5200 5600
Wire Wire Line
	3050 4500 2350 4500
Wire Wire Line
	3050 4600 2350 4600
Wire Wire Line
	3050 4700 2350 4700
Wire Wire Line
	3050 4800 2350 4800
Wire Wire Line
	3050 5000 2350 5000
Wire Wire Line
	3050 5100 2350 5100
Wire Wire Line
	3050 5200 2350 5200
Wire Wire Line
	3050 5300 2350 5300
Wire Wire Line
	3050 5500 2350 5500
Wire Wire Line
	3050 5600 2350 5600
Text Label 2350 4500 0    50   ~ 0
GPIO_B1_08
Text Label 2350 4600 0    50   ~ 0
GPIO_B1_09
Text Label 2350 4700 0    50   ~ 0
GPIO_B1_10
Text Label 2350 4800 0    50   ~ 0
GPIO_B1_11
Text Label 2350 5000 0    50   ~ 0
GPIO_EMC_30
Text Label 2350 5100 0    50   ~ 0
GPIO_EMC_31
Text Label 2350 5200 0    50   ~ 0
GPIO_EMC_32
Text Label 2350 5300 0    50   ~ 0
GPIO_EMC_33
Text Label 2350 5500 0    50   ~ 0
I2C1_SDA
Text Label 2350 5600 0    50   ~ 0
I2C1_SCL
Text Label 5200 4500 2    50   ~ 0
GPIO_AD_B1_04
Text Label 5200 4600 2    50   ~ 0
GPIO_AD_B1_05
Text Label 5200 4700 2    50   ~ 0
GPIO_AD_B1_06
Text Label 5200 4800 2    50   ~ 0
GPIO_AD_B1_07
Text Label 5200 4900 2    50   ~ 0
GPIO_AD_B1_08
Text Label 5200 5000 2    50   ~ 0
GPIO_AD_B1_09
Text Label 5200 5100 2    50   ~ 0
GPIO_AD_B1_10
Text Label 5200 5200 2    50   ~ 0
GPIO_AD_B1_11
Text Label 5200 5300 2    50   ~ 0
GPIO_AD_B1_12
Text Label 5200 5400 2    50   ~ 0
GPIO_AD_B1_13
Text Label 5200 5500 2    50   ~ 0
GPIO_AD_B1_14
Text Label 5200 5600 2    50   ~ 0
GPIO_AD_B1_15
Text Label 5450 3500 2    50   ~ 0
USB_GND_EXTERN
Text Label 5450 3650 2    50   ~ 0
5V_USB_HS_EXTERN
Text Label 5450 3750 2    50   ~ 0
USB_OTG2_D-_EXTERN
Text Label 5450 3850 2    50   ~ 0
USB_OTG2_D+_EXTERN
Text Label 5450 3950 2    50   ~ 0
USB_OTG2_ID_EXTERN
Wire Wire Line
	2350 6150 3050 6150
Wire Wire Line
	2350 6250 3050 6250
Wire Wire Line
	2350 6350 3050 6350
Wire Wire Line
	2350 6450 3050 6450
Wire Wire Line
	2350 6550 3050 6550
Wire Wire Line
	2350 6650 3050 6650
Wire Wire Line
	2350 6850 3050 6850
Wire Wire Line
	2350 6950 3050 6950
Wire Wire Line
	2350 7050 3050 7050
Wire Wire Line
	2350 7150 3050 7150
Wire Wire Line
	2350 7250 3050 7250
Wire Wire Line
	2350 7350 3050 7350
Wire Wire Line
	4450 1550 5200 1550
Wire Wire Line
	4450 1650 5200 1650
Wire Wire Line
	4450 1750 5200 1750
Wire Wire Line
	4450 1850 5200 1850
Text Label 5200 1550 2    50   ~ 0
NVCC_SD0
Text Label 5200 1650 2    50   ~ 0
NVCC_SD1
Text Label 5200 1750 2    50   ~ 0
NVCC_EMC
Text Label 5200 1850 2    50   ~ 0
NVCC_GPIO
Text Label 5200 2050 2    50   ~ 0
VDD_SNVS_CAP
Text Label 5200 2150 2    50   ~ 0
VDD_HIGH_CAP
Text Label 5200 2250 2    50   ~ 0
ONOFF
Text Label 5200 2350 2    50   ~ 0
POR_BUTTON
Text Label 5200 2450 2    50   ~ 0
WAKEUP_BUTTON
Wire Wire Line
	4500 6150 5250 6150
Wire Wire Line
	4500 6350 5250 6350
Wire Wire Line
	4500 6550 5250 6550
Wire Wire Line
	4500 6650 5250 6650
Wire Wire Line
	4500 6850 5250 6850
Wire Wire Line
	4500 6950 5250 6950
Text Label 5250 6150 2    50   ~ 0
MCU_RESET_N
Text Label 5250 6350 2    50   ~ 0
SD_CD_SW
Text Label 5250 6550 2    50   ~ 0
SD_PWREN
Text Label 5250 6650 2    50   ~ 0
SD0_VSELECT
Text Label 5250 6850 2    50   ~ 0
NVCC_SD0
Text Label 5250 6950 2    50   ~ 0
NVCC_SD1
Text Label 2350 6150 0    50   ~ 0
FlexSPI_SS0
Text Label 2350 6250 0    50   ~ 0
FlexSPI_CLK
Text Label 2350 6350 0    50   ~ 0
FlexSPI_D0_A
Text Label 2350 6450 0    50   ~ 0
FlexSPI_D1_A
Text Label 2350 6550 0    50   ~ 0
FlexSPI_D2_A
Text Label 2350 6650 0    50   ~ 0
FlexSPI_D3_A
Text Label 2350 6850 0    50   ~ 0
SD1_CLK
Text Label 2350 6950 0    50   ~ 0
SD1_CMD
Text Label 2350 7050 0    50   ~ 0
SD1_D0
Text Label 2350 7150 0    50   ~ 0
SD1_D1
Text Label 2350 7250 0    50   ~ 0
SD1_D2
Text Label 2350 7350 0    50   ~ 0
SD1_D3
Text Label 2350 1550 0    50   ~ 0
VDD_SNVS_IN
Text Label 2350 1650 0    50   ~ 0
DCDC_IN
Text Label 2350 1750 0    50   ~ 0
VDD_HIGH_IN
Text Label 2350 1850 0    50   ~ 0
VDD_SOC_IN
Text Label 2350 2050 0    50   ~ 0
VDDA_ADC_3P3
Text Label 2350 2250 0    50   ~ 0
5V_USB_OTG
Wire Wire Line
	10250 7650 10850 7650
Text Label 10850 7650 2    50   ~ 0
DCDC_IN
Wire Wire Line
	7950 7650 7100 7650
Text Label 7100 7650 0    50   ~ 0
MCU_RESET_N
Wire Wire Line
	10250 6550 10850 6550
Wire Wire Line
	10250 6650 10850 6650
Wire Wire Line
	10250 6750 10850 6750
Wire Wire Line
	10250 6850 10850 6850
Wire Wire Line
	10250 6950 10850 6950
Text Label 10850 6550 2    50   ~ 0
GPIO_B0_05
Text Label 10850 6650 2    50   ~ 0
GPIO_B0_06
Text Label 10850 6750 2    50   ~ 0
GPIO_B0_07
Text Label 10850 6850 2    50   ~ 0
GPIO_B0_08
Text Label 10850 6950 2    50   ~ 0
GPIO_B0_09
Wire Wire Line
	12500 5450 11800 5450
Wire Wire Line
	12500 5550 11800 5550
Wire Wire Line
	12500 5650 11800 5650
Wire Wire Line
	14550 5150 15200 5150
Wire Wire Line
	14550 5250 15200 5250
Wire Wire Line
	14550 5350 15200 5350
Wire Wire Line
	14550 5450 15200 5450
Wire Wire Line
	14550 5550 15200 5550
Wire Wire Line
	14550 5650 15200 5650
Wire Wire Line
	14550 5750 15200 5750
Text Label 11800 5450 0    50   ~ 0
SEMC_CLK
Text Label 11800 5550 0    50   ~ 0
SEMC_DM0
Text Label 11800 5650 0    50   ~ 0
SEMC_DM1
Text Label 15200 5150 2    50   ~ 0
SEMC_BA0
Text Label 15200 5250 2    50   ~ 0
SEMC_BA1
Text Label 15200 5350 2    50   ~ 0
SEMC_RAS
Text Label 15200 5450 2    50   ~ 0
SEMC_CAS
Text Label 15200 5550 2    50   ~ 0
SEMC_WE
Text Label 15200 5650 2    50   ~ 0
SEMC_CS0
Text Label 15200 5750 2    50   ~ 0
SEMC_CKE
Wire Wire Line
	10250 1750 10850 1750
Wire Wire Line
	10250 1650 10850 1650
Text Label 10850 1650 2    50   ~ 0
USB_OTG1_ID
Text Label 10850 1750 2    50   ~ 0
USB_OTG2_ID
Text Label 15200 4550 2    50   ~ 0
GPIO_B1_15
Wire Wire Line
	10250 7750 10850 7750
Text Label 10850 7750 2    50   ~ 0
GPIO_B1_15
Wire Wire Line
	14550 4550 15200 4550
Wire Wire Line
	12500 2050 11800 2050
Text Label 11800 2050 0    50   ~ 0
MCU_RESET_N
$EndSCHEMATC
